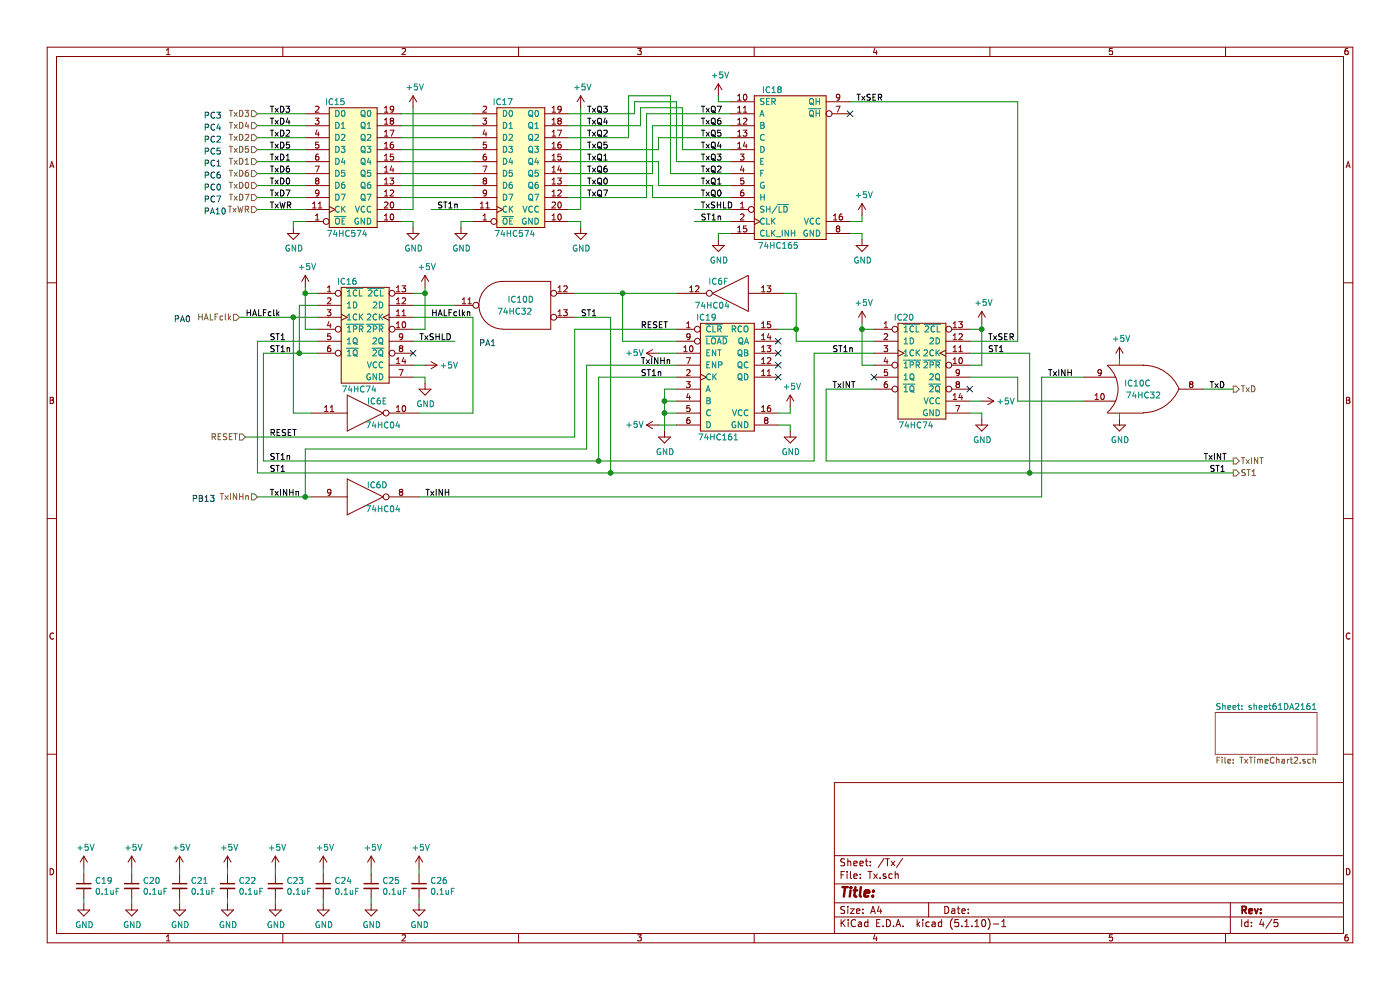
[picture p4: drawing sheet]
EESchema Schematic File Version 4
EELAYER 30 0
EELAYER END
$Descr A4 11693 8268
encoding utf-8
Sheet 4 5
Title ""
Date ""
Rev ""
Comp ""
Comment1 ""
Comment2 ""
Comment3 ""
Comment4 ""
$EndDescr
$Comp
L IC:ic_74HC161 IC?
U 1 1
P 6050 3200
AR Path="/61DA2167" Ref="IC?"  Part="1" 
AR Path="/61D6B769/61DA2167" Ref="IC19"  Part="1" 
F 0 "IC19" H 5900 3750 50  0000 C CNN
F 1 "74HC161" H 6000 2750 50  0000 C CNN
F 2 "footprint:ic_DIP-16_W7.62mm" H 6150 2950 50  0001 C CNN
F 3 "" H 6150 2950 50  0001 C CNN
	1    6050 3200
	1    0    0    -1  
$EndComp
Wire Wire Line
	6100 1850 5800 1850
Text Label 5850 1850 0    50   ~ 0
ST1n
Wire Wire Line
	6100 850  6000 850 
Wire Wire Line
	6000 850  6000 800 
NoConn ~ 7100 950 
$Comp
L power:GND #PWR?
U 1 1
P 7200 2000
AR Path="/61DA21A5" Ref="#PWR?"  Part="1" 
AR Path="/61D6B769/61DA21A5" Ref="#PWR0114"  Part="1" 
F 0 "#PWR0114" H 7200 1750 50  0001 C CNN
F 1 "GND" H 7205 1827 50  0000 C CNN
F 2 "" H 7200 2000 50  0001 C CNN
F 3 "" H 7200 2000 50  0001 C CNN
	1    7200 2000
	1    0    0    -1  
$EndComp
Wire Wire Line
	7100 1950 7200 1950
Wire Wire Line
	7200 1950 7200 2000
Wire Wire Line
	7100 1850 7200 1850
$Comp
L power:GND #PWR?
U 1 1
P 6000 2000
AR Path="/61DA21AE" Ref="#PWR?"  Part="1" 
AR Path="/61D6B769/61DA21AE" Ref="#PWR0109"  Part="1" 
F 0 "#PWR0109" H 6000 1750 50  0001 C CNN
F 1 "GND" H 6005 1827 50  0000 C CNN
F 2 "" H 6000 2000 50  0001 C CNN
F 3 "" H 6000 2000 50  0001 C CNN
	1    6000 2000
	1    0    0    -1  
$EndComp
Wire Wire Line
	6100 1950 6000 1950
Wire Wire Line
	6000 1950 6000 2000
$Comp
L power:GND #PWR?
U 1 1
P 6600 3600
AR Path="/61DA21FC" Ref="#PWR?"  Part="1" 
AR Path="/61D6B769/61DA21FC" Ref="#PWR0116"  Part="1" 
F 0 "#PWR0116" H 6600 3350 50  0001 C CNN
F 1 "GND" H 6605 3427 50  0000 C CNN
F 2 "" H 6600 3600 50  0001 C CNN
F 3 "" H 6600 3600 50  0001 C CNN
	1    6600 3600
	1    0    0    -1  
$EndComp
Wire Wire Line
	6500 3550 6600 3550
Wire Wire Line
	6600 3550 6600 3600
Wire Wire Line
	6500 3450 6600 3450
$Comp
L power:GND #PWR?
U 1 1
P 5550 3600
AR Path="/61DA220B" Ref="#PWR?"  Part="1" 
AR Path="/61D6B769/61DA220B" Ref="#PWR0112"  Part="1" 
F 0 "#PWR0112" H 5550 3350 50  0001 C CNN
F 1 "GND" H 5555 3427 50  0000 C CNN
F 2 "" H 5550 3600 50  0001 C CNN
F 3 "" H 5550 3600 50  0001 C CNN
	1    5550 3600
	1    0    0    -1  
$EndComp
Wire Wire Line
	5550 3600 5550 3450
Wire Wire Line
	5550 3450 5650 3450
Wire Wire Line
	5550 3450 5550 3350
Wire Wire Line
	5550 3350 5650 3350
Connection ~ 5550 3450
Wire Wire Line
	5550 3350 5550 3250
Wire Wire Line
	5550 3250 5650 3250
Connection ~ 5550 3350
Wire Wire Line
	5650 3550 5500 3550
NoConn ~ 6500 3150
NoConn ~ 6500 3050
NoConn ~ 6500 2950
NoConn ~ 6500 2850
$Comp
L IC:ic_74HC04 IC?
U 6 1
P 6100 2450
AR Path="/61DA2224" Ref="IC?"  Part="1" 
AR Path="/61D6B769/61DA2224" Ref="IC6"  Part="6" 
F 0 "IC6" H 6200 2550 50  0000 C CNN
F 1 "74HC04" H 6250 2350 50  0000 C CNN
F 2 "footprint:IC_DIP-14_W7.62mm" H 6100 2450 60  0001 C CNN
F 3 "" H 6100 2450 60  0001 C CNN
	6    6100 2450
	-1   0    0    -1  
$EndComp
$Comp
L IC:ic_74HC74 IC?
U 1 1
P 7700 3100
AR Path="/61DA2231" Ref="IC?"  Part="1" 
AR Path="/61D6B769/61DA2231" Ref="IC20"  Part="1" 
F 0 "IC20" H 7550 3550 50  0000 C CNN
F 1 "74HC74" H 7650 2650 50  0000 C CNN
F 2 "footprint:IC_DIP-14_W7.62mm" H 7700 3150 50  0001 C CNN
F 3 "" H 7700 3150 50  0001 C CNN
	1    7700 3100
	1    0    0    -1  
$EndComp
$Comp
L power:GND #PWR?
U 1 1
P 8200 3500
AR Path="/61DA223D" Ref="#PWR?"  Part="1" 
AR Path="/61D6B769/61DA223D" Ref="#PWR0120"  Part="1" 
F 0 "#PWR0120" H 8200 3250 50  0001 C CNN
F 1 "GND" H 8205 3327 50  0000 C CNN
F 2 "" H 8200 3500 50  0001 C CNN
F 3 "" H 8200 3500 50  0001 C CNN
	1    8200 3500
	1    0    0    -1  
$EndComp
Wire Wire Line
	8100 3350 8200 3350
Wire Wire Line
	8100 3450 8200 3450
Wire Wire Line
	8200 3450 8200 3500
Wire Wire Line
	7300 2750 7200 2750
Wire Wire Line
	7200 2750 7200 2700
Wire Wire Line
	7300 3050 7200 3050
Wire Wire Line
	7200 3050 7200 2750
Connection ~ 7200 2750
Text Label 5350 3150 0    50   ~ 0
ST1n
Text Label 6950 2950 0    50   ~ 0
ST1n
Wire Wire Line
	3800 2850 3450 2850
Text Label 3500 2850 0    50   ~ 0
TxSHLD
Wire Wire Line
	6100 1750 5800 1750
Text Label 5850 1750 0    50   ~ 0
TxSHLD
NoConn ~ 7300 3150
Text Notes 1450 2700 0    50   ~ 0
PA0
Text Label 5850 1650 0    50   ~ 0
TxQ0
Text Label 5850 1550 0    50   ~ 0
TxQ1
Text Label 5850 1450 0    50   ~ 0
TxQ2
Text Label 5850 1350 0    50   ~ 0
TxQ3
Text Label 5850 1250 0    50   ~ 0
TxQ4
Text Label 5850 1150 0    50   ~ 0
TxQ5
Text Label 5850 1050 0    50   ~ 0
TxQ6
Text Label 5850 950  0    50   ~ 0
TxQ7
Text Notes 4000 2900 0    50   ~ 0
PA1
Text Label 2250 1750 0    50   ~ 0
TxWR
Text Label 2250 1650 0    50   ~ 0
TxD7
Text Label 2250 1450 0    50   ~ 0
TxD6
Text Label 2250 1250 0    50   ~ 0
TxD5
Text Label 2250 1050 0    50   ~ 0
TxD4
Text Label 2250 950  0    50   ~ 0
TxD3
Text Label 2250 1150 0    50   ~ 0
TxD2
Text Label 2250 1350 0    50   ~ 0
TxD1
Text Label 2250 1550 0    50   ~ 0
TxD0
Wire Wire Line
	2550 1750 2150 1750
Wire Wire Line
	2550 1550 2150 1550
Wire Wire Line
	2550 1350 2150 1350
Wire Wire Line
	2550 1150 2150 1150
Wire Wire Line
	2550 950  2150 950 
Wire Wire Line
	2550 1050 2150 1050
Wire Wire Line
	2550 1250 2150 1250
Wire Wire Line
	2550 1450 2150 1450
Wire Wire Line
	2550 1650 2150 1650
Text Notes 1700 1800 0    50   ~ 0
PA10
Text Notes 1700 1700 0    50   ~ 0
PC7
Text Notes 1700 1500 0    50   ~ 0
PC6
Text Notes 1700 1300 0    50   ~ 0
PC5
Text Notes 1700 1100 0    50   ~ 0
PC4
Text Notes 1700 1000 0    50   ~ 0
PC3
Text Notes 1700 1200 0    50   ~ 0
PC2
Text Notes 1700 1400 0    50   ~ 0
PC1
Text Notes 1700 1600 0    50   ~ 0
PC0
Wire Wire Line
	700  7500 700  7550
Wire Wire Line
	700  7250 700  7300
$Comp
L power:GND #PWR?
U 1 1
P 700 7550
AR Path="/61DA2296" Ref="#PWR?"  Part="1" 
AR Path="/61D6B769/61DA2296" Ref="#PWR083"  Part="1" 
F 0 "#PWR083" H 700 7300 50  0001 C CNN
F 1 "GND" H 705 7377 50  0000 C CNN
F 2 "" H 700 7550 50  0001 C CNN
F 3 "" H 700 7550 50  0001 C CNN
	1    700  7550
	1    0    0    -1  
$EndComp
$Comp
L capacitor:C_Small C?
U 1 1
P 700 7400
AR Path="/61DA22A2" Ref="C?"  Part="1" 
AR Path="/61D6B769/61DA22A2" Ref="C19"  Part="1" 
F 0 "C19" H 792 7446 50  0000 L CNN
F 1 "0.1uF" H 792 7355 50  0000 L CNN
F 2 "footprint:C_0603" H 700 7400 50  0001 C CNN
F 3 "" H 700 7400 50  0001 C CNN
	1    700  7400
	1    0    0    -1  
$EndComp
Wire Wire Line
	3450 1850 3450 1900
$Comp
L power:GND #PWR?
U 1 1
P 3450 1900
AR Path="/61DA22A9" Ref="#PWR?"  Part="1" 
AR Path="/61D6B769/61DA22A9" Ref="#PWR099"  Part="1" 
F 0 "#PWR099" H 3450 1650 50  0001 C CNN
F 1 "GND" H 3455 1727 50  0000 C CNN
F 2 "" H 3450 1900 50  0001 C CNN
F 3 "" H 3450 1900 50  0001 C CNN
	1    3450 1900
	1    0    0    -1  
$EndComp
Text Label 8250 2850 0    50   ~ 0
TxSER
Wire Wire Line
	8100 2750 8200 2750
Wire Wire Line
	8200 2750 8200 2700
Wire Wire Line
	8100 3050 8200 3050
Wire Wire Line
	8200 3050 8200 2750
Connection ~ 8200 2750
NoConn ~ 8100 3250
Text Label 8250 2950 0    50   ~ 0
ST1
$Comp
L IC:ic_74HC04 IC?
U 5 1
P 3050 3450
AR Path="/61DA22C6" Ref="IC?"  Part="2" 
AR Path="/61D6B769/61DA22C6" Ref="IC6"  Part="5" 
F 0 "IC6" H 3150 3550 50  0000 C CNN
F 1 "74HC04" H 3200 3350 50  0000 C CNN
F 2 "footprint:IC_DIP-14_W7.62mm" H 3050 3450 60  0001 C CNN
F 3 "" H 3050 3450 60  0001 C CNN
	5    3050 3450
	1    0    0    -1  
$EndComp
Wire Wire Line
	1100 7500 1100 7550
Wire Wire Line
	1100 7250 1100 7300
$Comp
L power:GND #PWR?
U 1 1
P 1100 7550
AR Path="/61DA22CE" Ref="#PWR?"  Part="1" 
AR Path="/61D6B769/61DA22CE" Ref="#PWR085"  Part="1" 
F 0 "#PWR085" H 1100 7300 50  0001 C CNN
F 1 "GND" H 1105 7377 50  0000 C CNN
F 2 "" H 1100 7550 50  0001 C CNN
F 3 "" H 1100 7550 50  0001 C CNN
	1    1100 7550
	1    0    0    -1  
$EndComp
$Comp
L capacitor:C_Small C?
U 1 1
P 1100 7400
AR Path="/61DA22DA" Ref="C?"  Part="1" 
AR Path="/61D6B769/61DA22DA" Ref="C20"  Part="1" 
F 0 "C20" H 1192 7446 50  0000 L CNN
F 1 "0.1uF" H 1192 7355 50  0000 L CNN
F 2 "footprint:C_0603" H 1100 7400 50  0001 C CNN
F 3 "" H 1100 7400 50  0001 C CNN
	1    1100 7400
	1    0    0    -1  
$EndComp
Wire Wire Line
	1500 7500 1500 7550
Wire Wire Line
	1500 7250 1500 7300
$Comp
L power:GND #PWR?
U 1 1
P 1500 7550
AR Path="/61DA22E2" Ref="#PWR?"  Part="1" 
AR Path="/61D6B769/61DA22E2" Ref="#PWR087"  Part="1" 
F 0 "#PWR087" H 1500 7300 50  0001 C CNN
F 1 "GND" H 1505 7377 50  0000 C CNN
F 2 "" H 1500 7550 50  0001 C CNN
F 3 "" H 1500 7550 50  0001 C CNN
	1    1500 7550
	1    0    0    -1  
$EndComp
$Comp
L capacitor:C_Small C?
U 1 1
P 1500 7400
AR Path="/61DA22EE" Ref="C?"  Part="1" 
AR Path="/61D6B769/61DA22EE" Ref="C21"  Part="1" 
F 0 "C21" H 1592 7446 50  0000 L CNN
F 1 "0.1uF" H 1592 7355 50  0000 L CNN
F 2 "footprint:C_0603" H 1500 7400 50  0001 C CNN
F 3 "" H 1500 7400 50  0001 C CNN
	1    1500 7400
	1    0    0    -1  
$EndComp
Wire Wire Line
	1900 7500 1900 7550
Wire Wire Line
	1900 7250 1900 7300
$Comp
L power:GND #PWR?
U 1 1
P 1900 7550
AR Path="/61DA22F6" Ref="#PWR?"  Part="1" 
AR Path="/61D6B769/61DA22F6" Ref="#PWR089"  Part="1" 
F 0 "#PWR089" H 1900 7300 50  0001 C CNN
F 1 "GND" H 1905 7377 50  0000 C CNN
F 2 "" H 1900 7550 50  0001 C CNN
F 3 "" H 1900 7550 50  0001 C CNN
	1    1900 7550
	1    0    0    -1  
$EndComp
$Comp
L capacitor:C_Small C?
U 1 1
P 1900 7400
AR Path="/61DA2302" Ref="C?"  Part="1" 
AR Path="/61D6B769/61DA2302" Ref="C22"  Part="1" 
F 0 "C22" H 1992 7446 50  0000 L CNN
F 1 "0.1uF" H 1992 7355 50  0000 L CNN
F 2 "footprint:C_0603" H 1900 7400 50  0001 C CNN
F 3 "" H 1900 7400 50  0001 C CNN
	1    1900 7400
	1    0    0    -1  
$EndComp
Wire Wire Line
	3350 1750 3450 1750
Wire Wire Line
	3350 1850 3450 1850
Text Label 2250 3650 0    50   ~ 0
RESET
$Comp
L power:GND #PWR?
U 1 1
P 4850 1900
AR Path="/61DA2314" Ref="#PWR?"  Part="1" 
AR Path="/61D6B769/61DA2314" Ref="#PWR0107"  Part="1" 
F 0 "#PWR0107" H 4850 1650 50  0001 C CNN
F 1 "GND" H 4855 1727 50  0000 C CNN
F 2 "" H 4850 1900 50  0001 C CNN
F 3 "" H 4850 1900 50  0001 C CNN
	1    4850 1900
	1    0    0    -1  
$EndComp
Wire Wire Line
	4850 1750 4750 1750
Wire Wire Line
	4750 1850 4850 1850
Wire Wire Line
	4850 1850 4850 1900
Wire Wire Line
	3450 900  3450 1750
Wire Wire Line
	4850 900  4850 1750
Wire Wire Line
	3950 950  3350 950 
Wire Wire Line
	3350 1050 3950 1050
Wire Wire Line
	3950 1150 3350 1150
Wire Wire Line
	3950 1250 3350 1250
Wire Wire Line
	3950 1350 3350 1350
Wire Wire Line
	3950 1450 3350 1450
Wire Wire Line
	3950 1550 3350 1550
Wire Wire Line
	3950 1650 3350 1650
Wire Wire Line
	7200 1800 7200 1850
Wire Wire Line
	8100 2850 8500 2850
Wire Wire Line
	2300 7500 2300 7550
Wire Wire Line
	2300 7250 2300 7300
$Comp
L power:GND #PWR?
U 1 1
P 2300 7550
AR Path="/61DA2332" Ref="#PWR?"  Part="1" 
AR Path="/61D6B769/61DA2332" Ref="#PWR091"  Part="1" 
F 0 "#PWR091" H 2300 7300 50  0001 C CNN
F 1 "GND" H 2305 7377 50  0000 C CNN
F 2 "" H 2300 7550 50  0001 C CNN
F 3 "" H 2300 7550 50  0001 C CNN
	1    2300 7550
	1    0    0    -1  
$EndComp
$Comp
L capacitor:C_Small C?
U 1 1
P 2300 7400
AR Path="/61DA233E" Ref="C?"  Part="1" 
AR Path="/61D6B769/61DA233E" Ref="C23"  Part="1" 
F 0 "C23" H 2392 7446 50  0000 L CNN
F 1 "0.1uF" H 2392 7355 50  0000 L CNN
F 2 "footprint:C_0603" H 2300 7400 50  0001 C CNN
F 3 "" H 2300 7400 50  0001 C CNN
	1    2300 7400
	1    0    0    -1  
$EndComp
Wire Wire Line
	10300 3850 6900 3850
Text Label 10050 3850 0    50   ~ 0
TxINT
Text Label 10100 3250 0    50   ~ 0
TxD
Wire Wire Line
	2550 1850 2450 1850
Wire Wire Line
	3950 1850 3850 1850
$Comp
L IC:ic_74HC574 IC?
U 1 1
P 2950 1400
AR Path="/61DA2372" Ref="IC?"  Part="1" 
AR Path="/61D6B769/61DA2372" Ref="IC15"  Part="1" 
F 0 "IC15" H 2800 1950 50  0000 C CNN
F 1 "74HC574" H 2900 850 50  0000 C CNN
F 2 "footprint:ic_DIP-20_W7.62mm" H 2950 1400 60  0001 C CNN
F 3 "" H 2950 1400 60  0001 C CNN
	1    2950 1400
	1    0    0    -1  
$EndComp
$Comp
L IC:ic_74HC574 IC?
U 1 1
P 4350 1400
AR Path="/61DA2378" Ref="IC?"  Part="1" 
AR Path="/61D6B769/61DA2378" Ref="IC17"  Part="1" 
F 0 "IC17" H 4200 1950 50  0000 C CNN
F 1 "74HC574" H 4300 850 50  0000 C CNN
F 2 "footprint:ic_DIP-20_W7.62mm" H 4350 1400 60  0001 C CNN
F 3 "" H 4350 1400 60  0001 C CNN
	1    4350 1400
	1    0    0    -1  
$EndComp
$Comp
L power:GND #PWR?
U 1 1
P 2450 1900
AR Path="/61DA237E" Ref="#PWR?"  Part="1" 
AR Path="/61D6B769/61DA237E" Ref="#PWR092"  Part="1" 
F 0 "#PWR092" H 2450 1650 50  0001 C CNN
F 1 "GND" H 2455 1727 50  0000 C CNN
F 2 "" H 2450 1900 50  0001 C CNN
F 3 "" H 2450 1900 50  0001 C CNN
	1    2450 1900
	1    0    0    -1  
$EndComp
Wire Wire Line
	2450 1850 2450 1900
$Comp
L power:GND #PWR?
U 1 1
P 3850 1900
AR Path="/61DA2385" Ref="#PWR?"  Part="1" 
AR Path="/61D6B769/61DA2385" Ref="#PWR0105"  Part="1" 
F 0 "#PWR0105" H 3850 1650 50  0001 C CNN
F 1 "GND" H 3855 1727 50  0000 C CNN
F 2 "" H 3850 1900 50  0001 C CNN
F 3 "" H 3850 1900 50  0001 C CNN
	1    3850 1900
	1    0    0    -1  
$EndComp
Wire Wire Line
	3850 1850 3850 1900
Wire Wire Line
	2700 7500 2700 7550
Wire Wire Line
	2700 7250 2700 7300
$Comp
L power:GND #PWR?
U 1 1
P 2700 7550
AR Path="/61DA238E" Ref="#PWR?"  Part="1" 
AR Path="/61D6B769/61DA238E" Ref="#PWR095"  Part="1" 
F 0 "#PWR095" H 2700 7300 50  0001 C CNN
F 1 "GND" H 2705 7377 50  0000 C CNN
F 2 "" H 2700 7550 50  0001 C CNN
F 3 "" H 2700 7550 50  0001 C CNN
	1    2700 7550
	1    0    0    -1  
$EndComp
$Comp
L capacitor:C_Small C?
U 1 1
P 2700 7400
AR Path="/61DA239A" Ref="C?"  Part="1" 
AR Path="/61D6B769/61DA239A" Ref="C24"  Part="1" 
F 0 "C24" H 2792 7446 50  0000 L CNN
F 1 "0.1uF" H 2792 7355 50  0000 L CNN
F 2 "footprint:C_0603" H 2700 7400 50  0001 C CNN
F 3 "" H 2700 7400 50  0001 C CNN
	1    2700 7400
	1    0    0    -1  
$EndComp
$Comp
L IC:ic_74HC165 IC?
U 1 1
P 6600 1400
AR Path="/61DA23B4" Ref="IC?"  Part="1" 
AR Path="/61D6B769/61DA23B4" Ref="IC18"  Part="1" 
F 0 "IC18" H 6450 2050 50  0000 C CNN
F 1 "74HC165" H 6500 750 50  0000 C CNN
F 2 "footprint:ic_DIP-16_W7.62mm" H 6600 1250 60  0001 C CNN
F 3 "" H 6600 1250 60  0001 C CNN
	1    6600 1400
	1    0    0    -1  
$EndComp
Wire Wire Line
	3950 1750 3600 1750
Text Label 3650 1750 0    50   ~ 0
ST1n
$Comp
L IC:ic_74HC32 IC?
U 3 1
P 9550 3250
AR Path="/61DA23BC" Ref="IC?"  Part="1" 
AR Path="/61D6B769/61DA23BC" Ref="IC10"  Part="3" 
F 0 "IC10" H 9500 3300 50  0000 C CNN
F 1 "74HC32" H 9550 3200 50  0000 C CNN
F 2 "footprint:IC_DIP-14_W7.62mm" H 9550 3250 50  0001 C CNN
F 3 "" H 9550 3250 50  0001 C CNN
	3    9550 3250
	1    0    0    -1  
$EndComp
$Comp
L IC:ic_74HC32 IC?
U 4 2
P 4300 2550
AR Path="/61DA23C2" Ref="IC?"  Part="2" 
AR Path="/61D6B769/61DA23C2" Ref="IC10"  Part="4" 
F 0 "IC10" H 4250 2600 50  0000 C CNN
F 1 "74HC32" H 4300 2500 50  0000 C CNN
F 2 "footprint:IC_DIP-14_W7.62mm" H 4300 2550 50  0001 C CNN
F 3 "" H 4300 2550 50  0001 C CNN
	4    4300 2550
	-1   0    0    -1  
$EndComp
$Sheet
S 10150 5950 850  350 
U 61DA23F1
F0 "sheet61DA2161" 50
F1 "TxTimeChart2.sch" 50
$EndSheet
Wire Wire Line
	7300 3250 6900 3250
Text Label 6950 3250 0    50   ~ 0
TxINT
$Comp
L IC:ic_74HC04 IC?
U 4 1
P 3050 4150
AR Path="/61DA2417" Ref="IC?"  Part="3" 
AR Path="/61D6B769/61DA2417" Ref="IC6"  Part="4" 
F 0 "IC6" H 3150 4250 50  0000 C CNN
F 1 "74HC04" H 3200 4050 50  0000 C CNN
F 2 "footprint:IC_DIP-14_W7.62mm" H 3050 4150 60  0001 C CNN
F 3 "" H 3050 4150 60  0001 C CNN
	4    3050 4150
	1    0    0    -1  
$EndComp
Wire Wire Line
	2600 4150 2550 4150
Text Label 2250 4150 0    50   ~ 0
TxINHn
Text Label 3550 4150 0    50   ~ 0
TxINH
Wire Wire Line
	5500 2950 5650 2950
Text Label 5350 3050 0    50   ~ 0
TxINHn
Text Label 8750 3150 0    50   ~ 0
TxINH
Wire Wire Line
	10050 3250 10300 3250
Text HLabel 2150 1650 0    50   Input ~ 0
TxD7
Text HLabel 2150 1450 0    50   Input ~ 0
TxD6
Text HLabel 2150 1250 0    50   Input ~ 0
TxD5
Text HLabel 2150 1050 0    50   Input ~ 0
TxD4
Text HLabel 2150 950  0    50   Input ~ 0
TxD3
Text HLabel 2150 1150 0    50   Input ~ 0
TxD2
Text HLabel 2150 1350 0    50   Input ~ 0
TxD1
Text HLabel 2150 1550 0    50   Input ~ 0
TxD0
Text HLabel 2150 1750 0    50   Input ~ 0
TxWR
Text HLabel 2050 3650 0    50   Input ~ 0
RESET
Text HLabel 2000 2650 0    50   Input ~ 0
HALFclk
Text HLabel 2150 4150 0    50   Input ~ 0
TxINHn
Text Notes 1600 4200 0    50   ~ 0
PB13
$Comp
L IC:ic_74HC74 IC?
U 1 1
P 3050 2800
AR Path="/61E344C1" Ref="IC?"  Part="1" 
AR Path="/61D6B769/61E344C1" Ref="IC16"  Part="1" 
F 0 "IC16" H 2900 3250 50  0000 C CNN
F 1 "74HC74" H 3000 2350 50  0000 C CNN
F 2 "footprint:IC_DIP-14_W7.62mm" H 3050 2850 50  0001 C CNN
F 3 "" H 3050 2850 50  0001 C CNN
	1    3050 2800
	1    0    0    -1  
$EndComp
Wire Wire Line
	3450 2750 3550 2750
Wire Wire Line
	3550 2750 3550 2450
Wire Wire Line
	3450 2450 3550 2450
Connection ~ 3550 2450
Wire Wire Line
	3550 2450 3550 2400
Wire Wire Line
	2650 2450 2550 2450
Wire Wire Line
	2550 2450 2550 2400
Wire Wire Line
	2650 2750 2550 2750
Wire Wire Line
	2550 2750 2550 2450
Connection ~ 2550 2450
Wire Wire Line
	2500 2950 2500 2550
Wire Wire Line
	2500 2550 2650 2550
Text Label 2050 2650 0    50   ~ 0
HALFclk
Text Label 2250 2950 0    50   ~ 0
ST1n
Connection ~ 2500 2950
Wire Wire Line
	2500 2950 2650 2950
Text Label 2250 2850 0    50   ~ 0
ST1
Text Label 5350 2750 0    50   ~ 0
RESET
Wire Wire Line
	5650 2450 5200 2450
Wire Wire Line
	5200 2850 5200 2450
Wire Wire Line
	5200 2850 5650 2850
Connection ~ 5200 2450
Wire Wire Line
	5200 2450 4800 2450
Wire Wire Line
	4800 2650 5100 2650
Text Label 4850 2650 0    50   ~ 0
ST1
Wire Wire Line
	6500 2750 6650 2750
Wire Wire Line
	6650 2750 6650 2450
Wire Wire Line
	6650 2450 6550 2450
Wire Wire Line
	2000 2650 2450 2650
$Comp
L power:GND #PWR?
U 1 1
P 3550 3200
AR Path="/61F25C61" Ref="#PWR?"  Part="1" 
AR Path="/61D6B769/61F25C61" Ref="#PWR0104"  Part="1" 
F 0 "#PWR0104" H 3550 2950 50  0001 C CNN
F 1 "GND" H 3555 3027 50  0000 C CNN
F 2 "" H 3550 3200 50  0001 C CNN
F 3 "" H 3550 3200 50  0001 C CNN
	1    3550 3200
	1    0    0    -1  
$EndComp
Wire Wire Line
	3450 3050 3550 3050
Wire Wire Line
	3450 3150 3550 3150
Wire Wire Line
	3550 3150 3550 3200
Connection ~ 2450 2650
Wire Wire Line
	2450 2650 2650 2650
Wire Wire Line
	3800 2550 3450 2550
NoConn ~ 3450 2950
Wire Wire Line
	2450 3450 2600 3450
Wire Wire Line
	2450 2650 2450 3450
Text Label 3600 2650 0    50   ~ 0
HALFclkn
Wire Wire Line
	3500 3450 3950 3450
Wire Wire Line
	3450 2650 3950 2650
Wire Wire Line
	3950 2650 3950 3450
Wire Wire Line
	2150 2850 2150 3950
Wire Wire Line
	2150 3950 5100 3950
Wire Wire Line
	5100 3950 5100 2650
Wire Wire Line
	7300 2850 6650 2850
Wire Wire Line
	6650 2850 6650 2750
Connection ~ 6650 2750
Text Label 7150 850  0    50   ~ 0
TxSER
Text HLabel 10300 3850 2    50   Output ~ 0
TxINT
Wire Wire Line
	6600 3400 6600 3450
Wire Wire Line
	6900 3250 6900 3850
Text HLabel 10300 3250 2    50   Output ~ 0
TxD
Text HLabel 10300 3950 2    50   Output ~ 0
ST1
Text Label 2250 3950 0    50   ~ 0
ST1
Wire Wire Line
	4800 2750 5650 2750
Wire Wire Line
	3500 4150 8700 4150
Wire Wire Line
	2550 4150 2550 3750
Wire Wire Line
	2550 3750 4900 3750
Wire Wire Line
	4900 3750 4900 3050
Wire Wire Line
	4900 3050 5650 3050
Connection ~ 2550 4150
Wire Wire Line
	2550 4150 2150 4150
Wire Wire Line
	2200 2950 2200 3850
Wire Wire Line
	2200 3850 5000 3850
Wire Wire Line
	5000 3850 5000 3150
Wire Wire Line
	5000 3150 5650 3150
Wire Wire Line
	2200 2950 2500 2950
Wire Wire Line
	8500 2850 8500 850 
Wire Wire Line
	7100 850  8500 850 
Wire Wire Line
	8600 3950 8600 2950
Wire Wire Line
	8100 2950 8600 2950
Wire Wire Line
	5100 3950 8600 3950
Connection ~ 5100 3950
Wire Wire Line
	5000 3850 6800 3850
Wire Wire Line
	6800 3850 6800 2950
Wire Wire Line
	6800 2950 7300 2950
Connection ~ 5000 3850
Wire Wire Line
	10300 3950 8600 3950
Connection ~ 8600 3950
Text Label 10100 3950 0    50   ~ 0
ST1
Text Label 2250 3850 0    50   ~ 0
ST1n
Wire Wire Line
	2150 2850 2650 2850
Wire Wire Line
	2050 3650 4800 3650
Wire Wire Line
	4800 2750 4800 3650
Wire Wire Line
	3100 7500 3100 7550
Wire Wire Line
	3100 7250 3100 7300
$Comp
L power:GND #PWR?
U 1 1
P 3100 7550
AR Path="/61EC459F" Ref="#PWR?"  Part="1" 
AR Path="/61D6B769/61EC459F" Ref="#PWR097"  Part="1" 
F 0 "#PWR097" H 3100 7300 50  0001 C CNN
F 1 "GND" H 3105 7377 50  0000 C CNN
F 2 "" H 3100 7550 50  0001 C CNN
F 3 "" H 3100 7550 50  0001 C CNN
	1    3100 7550
	1    0    0    -1  
$EndComp
$Comp
L capacitor:C_Small C?
U 1 1
P 3100 7400
AR Path="/61EC45AB" Ref="C?"  Part="1" 
AR Path="/61D6B769/61EC45AB" Ref="C25"  Part="1" 
F 0 "C25" H 3192 7446 50  0000 L CNN
F 1 "0.1uF" H 3192 7355 50  0000 L CNN
F 2 "footprint:C_0603" H 3100 7400 50  0001 C CNN
F 3 "" H 3100 7400 50  0001 C CNN
	1    3100 7400
	1    0    0    -1  
$EndComp
Wire Wire Line
	3500 7500 3500 7550
Wire Wire Line
	3500 7250 3500 7300
$Comp
L power:GND #PWR?
U 1 1
P 3500 7550
AR Path="/61EC45B3" Ref="#PWR?"  Part="1" 
AR Path="/61D6B769/61EC45B3" Ref="#PWR0101"  Part="1" 
F 0 "#PWR0101" H 3500 7300 50  0001 C CNN
F 1 "GND" H 3505 7377 50  0000 C CNN
F 2 "" H 3500 7550 50  0001 C CNN
F 3 "" H 3500 7550 50  0001 C CNN
	1    3500 7550
	1    0    0    -1  
$EndComp
$Comp
L capacitor:C_Small C?
U 1 1
P 3500 7400
AR Path="/61EC45BF" Ref="C?"  Part="1" 
AR Path="/61D6B769/61EC45BF" Ref="C26"  Part="1" 
F 0 "C26" H 3592 7446 50  0000 L CNN
F 1 "0.1uF" H 3592 7355 50  0000 L CNN
F 2 "footprint:C_0603" H 3500 7400 50  0001 C CNN
F 3 "" H 3500 7400 50  0001 C CNN
	1    3500 7400
	1    0    0    -1  
$EndComp
$Comp
L power:+5V #PWR?
U 1 1
P 3450 900
AR Path="/61D71004" Ref="#PWR?"  Part="1" 
AR Path="/61D6B769/61D71004" Ref="#PWR0141"  Part="1" 
F 0 "#PWR0141" H 3450 750 50  0001 C CNN
F 1 "+5V" H 3465 1073 50  0000 C CNN
F 2 "" H 3450 900 50  0001 C CNN
F 3 "" H 3450 900 50  0001 C CNN
	1    3450 900 
	1    0    0    -1  
$EndComp
$Comp
L power:+5V #PWR?
U 1 1
P 4850 900
AR Path="/61D78C68" Ref="#PWR?"  Part="1" 
AR Path="/61D6B769/61D78C68" Ref="#PWR0142"  Part="1" 
F 0 "#PWR0142" H 4850 750 50  0001 C CNN
F 1 "+5V" H 4865 1073 50  0000 C CNN
F 2 "" H 4850 900 50  0001 C CNN
F 3 "" H 4850 900 50  0001 C CNN
	1    4850 900 
	1    0    0    -1  
$EndComp
$Comp
L power:+5V #PWR?
U 1 1
P 3550 2400
AR Path="/61D80716" Ref="#PWR?"  Part="1" 
AR Path="/61D6B769/61D80716" Ref="#PWR0143"  Part="1" 
F 0 "#PWR0143" H 3550 2250 50  0001 C CNN
F 1 "+5V" H 3565 2573 50  0000 C CNN
F 2 "" H 3550 2400 50  0001 C CNN
F 3 "" H 3550 2400 50  0001 C CNN
	1    3550 2400
	1    0    0    -1  
$EndComp
$Comp
L power:+5V #PWR?
U 1 1
P 2550 2400
AR Path="/61D87D67" Ref="#PWR?"  Part="1" 
AR Path="/61D6B769/61D87D67" Ref="#PWR0144"  Part="1" 
F 0 "#PWR0144" H 2550 2250 50  0001 C CNN
F 1 "+5V" H 2565 2573 50  0000 C CNN
F 2 "" H 2550 2400 50  0001 C CNN
F 3 "" H 2550 2400 50  0001 C CNN
	1    2550 2400
	1    0    0    -1  
$EndComp
$Comp
L power:+5V #PWR?
U 1 1
P 6600 3400
AR Path="/61D8F334" Ref="#PWR?"  Part="1" 
AR Path="/61D6B769/61D8F334" Ref="#PWR0145"  Part="1" 
F 0 "#PWR0145" H 6600 3250 50  0001 C CNN
F 1 "+5V" H 6615 3573 50  0000 C CNN
F 2 "" H 6600 3400 50  0001 C CNN
F 3 "" H 6600 3400 50  0001 C CNN
	1    6600 3400
	1    0    0    -1  
$EndComp
$Comp
L power:+5V #PWR?
U 1 1
P 8200 2700
AR Path="/61D96E6D" Ref="#PWR?"  Part="1" 
AR Path="/61D6B769/61D96E6D" Ref="#PWR0146"  Part="1" 
F 0 "#PWR0146" H 8200 2550 50  0001 C CNN
F 1 "+5V" H 8215 2873 50  0000 C CNN
F 2 "" H 8200 2700 50  0001 C CNN
F 3 "" H 8200 2700 50  0001 C CNN
	1    8200 2700
	1    0    0    -1  
$EndComp
$Comp
L power:+5V #PWR?
U 1 1
P 7200 2700
AR Path="/61D9EA69" Ref="#PWR?"  Part="1" 
AR Path="/61D6B769/61D9EA69" Ref="#PWR0147"  Part="1" 
F 0 "#PWR0147" H 7200 2550 50  0001 C CNN
F 1 "+5V" H 7215 2873 50  0000 C CNN
F 2 "" H 7200 2700 50  0001 C CNN
F 3 "" H 7200 2700 50  0001 C CNN
	1    7200 2700
	1    0    0    -1  
$EndComp
$Comp
L power:+5V #PWR?
U 1 1
P 7200 1800
AR Path="/61DA663E" Ref="#PWR?"  Part="1" 
AR Path="/61D6B769/61DA663E" Ref="#PWR0148"  Part="1" 
F 0 "#PWR0148" H 7200 1650 50  0001 C CNN
F 1 "+5V" H 7215 1973 50  0000 C CNN
F 2 "" H 7200 1800 50  0001 C CNN
F 3 "" H 7200 1800 50  0001 C CNN
	1    7200 1800
	1    0    0    -1  
$EndComp
$Comp
L power:+5V #PWR?
U 1 1
P 6000 800
AR Path="/61DAE1E8" Ref="#PWR?"  Part="1" 
AR Path="/61D6B769/61DAE1E8" Ref="#PWR0149"  Part="1" 
F 0 "#PWR0149" H 6000 650 50  0001 C CNN
F 1 "+5V" H 6015 973 50  0000 C CNN
F 2 "" H 6000 800 50  0001 C CNN
F 3 "" H 6000 800 50  0001 C CNN
	1    6000 800 
	1    0    0    -1  
$EndComp
$Comp
L power:+5V #PWR?
U 1 1
P 3550 3050
AR Path="/61DB5C8D" Ref="#PWR?"  Part="1" 
AR Path="/61D6B769/61DB5C8D" Ref="#PWR0150"  Part="1" 
F 0 "#PWR0150" H 3550 2900 50  0001 C CNN
F 1 "+5V" V 3550 3250 50  0000 C CNN
F 2 "" H 3550 3050 50  0001 C CNN
F 3 "" H 3550 3050 50  0001 C CNN
	1    3550 3050
	0    1    1    0   
$EndComp
$Comp
L power:+5V #PWR?
U 1 1
P 5500 2950
AR Path="/61DBD611" Ref="#PWR?"  Part="1" 
AR Path="/61D6B769/61DBD611" Ref="#PWR0151"  Part="1" 
F 0 "#PWR0151" H 5500 2800 50  0001 C CNN
F 1 "+5V" V 5500 3150 50  0000 C CNN
F 2 "" H 5500 2950 50  0001 C CNN
F 3 "" H 5500 2950 50  0001 C CNN
	1    5500 2950
	0    -1   -1   0   
$EndComp
$Comp
L power:+5V #PWR?
U 1 1
P 5500 3550
AR Path="/61DBDB4D" Ref="#PWR?"  Part="1" 
AR Path="/61D6B769/61DBDB4D" Ref="#PWR0152"  Part="1" 
F 0 "#PWR0152" H 5500 3400 50  0001 C CNN
F 1 "+5V" V 5500 3750 50  0000 C CNN
F 2 "" H 5500 3550 50  0001 C CNN
F 3 "" H 5500 3550 50  0001 C CNN
	1    5500 3550
	0    -1   -1   0   
$EndComp
$Comp
L power:+5V #PWR?
U 1 1
P 8200 3350
AR Path="/61DBF095" Ref="#PWR?"  Part="1" 
AR Path="/61D6B769/61DBF095" Ref="#PWR0153"  Part="1" 
F 0 "#PWR0153" H 8200 3200 50  0001 C CNN
F 1 "+5V" V 8200 3550 50  0000 C CNN
F 2 "" H 8200 3350 50  0001 C CNN
F 3 "" H 8200 3350 50  0001 C CNN
	1    8200 3350
	0    1    1    0   
$EndComp
$Comp
L power:+5V #PWR?
U 1 1
P 700 7250
AR Path="/61F9A7B5" Ref="#PWR?"  Part="1" 
AR Path="/61D6B769/61F9A7B5" Ref="#PWR0154"  Part="1" 
F 0 "#PWR0154" H 700 7100 50  0001 C CNN
F 1 "+5V" H 715 7423 50  0000 C CNN
F 2 "" H 700 7250 50  0001 C CNN
F 3 "" H 700 7250 50  0001 C CNN
	1    700  7250
	1    0    0    -1  
$EndComp
$Comp
L power:+5V #PWR?
U 1 1
P 1100 7250
AR Path="/61F9B5AD" Ref="#PWR?"  Part="1" 
AR Path="/61D6B769/61F9B5AD" Ref="#PWR0155"  Part="1" 
F 0 "#PWR0155" H 1100 7100 50  0001 C CNN
F 1 "+5V" H 1115 7423 50  0000 C CNN
F 2 "" H 1100 7250 50  0001 C CNN
F 3 "" H 1100 7250 50  0001 C CNN
	1    1100 7250
	1    0    0    -1  
$EndComp
$Comp
L power:+5V #PWR?
U 1 1
P 1500 7250
AR Path="/61F9B857" Ref="#PWR?"  Part="1" 
AR Path="/61D6B769/61F9B857" Ref="#PWR0156"  Part="1" 
F 0 "#PWR0156" H 1500 7100 50  0001 C CNN
F 1 "+5V" H 1515 7423 50  0000 C CNN
F 2 "" H 1500 7250 50  0001 C CNN
F 3 "" H 1500 7250 50  0001 C CNN
	1    1500 7250
	1    0    0    -1  
$EndComp
$Comp
L power:+5V #PWR?
U 1 1
P 1900 7250
AR Path="/61F9BA68" Ref="#PWR?"  Part="1" 
AR Path="/61D6B769/61F9BA68" Ref="#PWR0157"  Part="1" 
F 0 "#PWR0157" H 1900 7100 50  0001 C CNN
F 1 "+5V" H 1915 7423 50  0000 C CNN
F 2 "" H 1900 7250 50  0001 C CNN
F 3 "" H 1900 7250 50  0001 C CNN
	1    1900 7250
	1    0    0    -1  
$EndComp
$Comp
L power:+5V #PWR?
U 1 1
P 2300 7250
AR Path="/61F9BD3D" Ref="#PWR?"  Part="1" 
AR Path="/61D6B769/61F9BD3D" Ref="#PWR0158"  Part="1" 
F 0 "#PWR0158" H 2300 7100 50  0001 C CNN
F 1 "+5V" H 2315 7423 50  0000 C CNN
F 2 "" H 2300 7250 50  0001 C CNN
F 3 "" H 2300 7250 50  0001 C CNN
	1    2300 7250
	1    0    0    -1  
$EndComp
$Comp
L power:+5V #PWR?
U 1 1
P 2700 7250
AR Path="/61F9BF66" Ref="#PWR?"  Part="1" 
AR Path="/61D6B769/61F9BF66" Ref="#PWR0159"  Part="1" 
F 0 "#PWR0159" H 2700 7100 50  0001 C CNN
F 1 "+5V" H 2715 7423 50  0000 C CNN
F 2 "" H 2700 7250 50  0001 C CNN
F 3 "" H 2700 7250 50  0001 C CNN
	1    2700 7250
	1    0    0    -1  
$EndComp
$Comp
L power:+5V #PWR?
U 1 1
P 3100 7250
AR Path="/61F9C21C" Ref="#PWR?"  Part="1" 
AR Path="/61D6B769/61F9C21C" Ref="#PWR0160"  Part="1" 
F 0 "#PWR0160" H 3100 7100 50  0001 C CNN
F 1 "+5V" H 3115 7423 50  0000 C CNN
F 2 "" H 3100 7250 50  0001 C CNN
F 3 "" H 3100 7250 50  0001 C CNN
	1    3100 7250
	1    0    0    -1  
$EndComp
$Comp
L power:+5V #PWR?
U 1 1
P 3500 7250
AR Path="/61F9C479" Ref="#PWR?"  Part="1" 
AR Path="/61D6B769/61F9C479" Ref="#PWR0161"  Part="1" 
F 0 "#PWR0161" H 3500 7100 50  0001 C CNN
F 1 "+5V" H 3515 7423 50  0000 C CNN
F 2 "" H 3500 7250 50  0001 C CNN
F 3 "" H 3500 7250 50  0001 C CNN
	1    3500 7250
	1    0    0    -1  
$EndComp
$Comp
L power:+5V #PWR?
U 1 1
P 9350 3000
AR Path="/61FFC447" Ref="#PWR?"  Part="1" 
AR Path="/61D6B769/61FFC447" Ref="#PWR0162"  Part="1" 
F 0 "#PWR0162" H 9350 2850 50  0001 C CNN
F 1 "+5V" H 9365 3173 50  0000 C CNN
F 2 "" H 9350 3000 50  0001 C CNN
F 3 "" H 9350 3000 50  0001 C CNN
	1    9350 3000
	1    0    0    -1  
$EndComp
$Comp
L power:GND #PWR?
U 1 1
P 9350 3500
AR Path="/61FFC8C9" Ref="#PWR?"  Part="1" 
AR Path="/61D6B769/61FFC8C9" Ref="#PWR0163"  Part="1" 
F 0 "#PWR0163" H 9350 3250 50  0001 C CNN
F 1 "GND" H 9355 3327 50  0000 C CNN
F 2 "" H 9350 3500 50  0001 C CNN
F 3 "" H 9350 3500 50  0001 C CNN
	1    9350 3500
	1    0    0    -1  
$EndComp
Wire Wire Line
	9350 3500 9350 3450
Wire Wire Line
	9350 3000 9350 3050
Wire Wire Line
	5400 950  6100 950 
Text Label 4900 1650 0    50   ~ 0
TxQ7
Text Label 4900 1450 0    50   ~ 0
TxQ6
Text Label 4900 1250 0    50   ~ 0
TxQ5
Text Label 4900 1050 0    50   ~ 0
TxQ4
Text Label 4900 950  0    50   ~ 0
TxQ3
Text Label 4900 1150 0    50   ~ 0
TxQ2
Text Label 4900 1350 0    50   ~ 0
TxQ1
Text Label 4900 1550 0    50   ~ 0
TxQ0
Wire Wire Line
	5400 950  5400 1650
Wire Wire Line
	4750 1650 5400 1650
Wire Wire Line
	5450 1050 5450 1450
Wire Wire Line
	5450 1050 6100 1050
Wire Wire Line
	4750 1450 5450 1450
Wire Wire Line
	6100 1150 5500 1150
Wire Wire Line
	5500 1150 5500 1250
Wire Wire Line
	4750 1250 5500 1250
Wire Wire Line
	5700 1250 5700 900 
Wire Wire Line
	5700 900  5350 900 
Wire Wire Line
	5350 900  5350 1050
Wire Wire Line
	5700 1250 6100 1250
Wire Wire Line
	4750 1050 5350 1050
Wire Wire Line
	6100 1350 5650 1350
Wire Wire Line
	5650 1350 5650 850 
Wire Wire Line
	5650 850  5300 850 
Wire Wire Line
	4750 950  5300 950 
Wire Wire Line
	5300 850  5300 950 
Wire Wire Line
	4750 1150 5250 1150
Wire Wire Line
	5250 1150 5250 800 
Wire Wire Line
	5250 800  5600 800 
Wire Wire Line
	5600 800  5600 1450
Wire Wire Line
	5600 1450 6100 1450
Wire Wire Line
	5500 1550 5500 1350
Wire Wire Line
	4750 1350 5500 1350
Wire Wire Line
	5500 1550 6100 1550
Wire Wire Line
	5450 1650 5450 1550
Wire Wire Line
	4750 1550 5450 1550
Wire Wire Line
	5450 1650 6100 1650
Wire Wire Line
	9050 3150 8700 3150
Wire Wire Line
	8700 3150 8700 4150
Wire Wire Line
	9050 3350 8500 3350
Wire Wire Line
	8500 3350 8500 3150
Wire Wire Line
	8500 3150 8100 3150
$EndSCHEMATC
